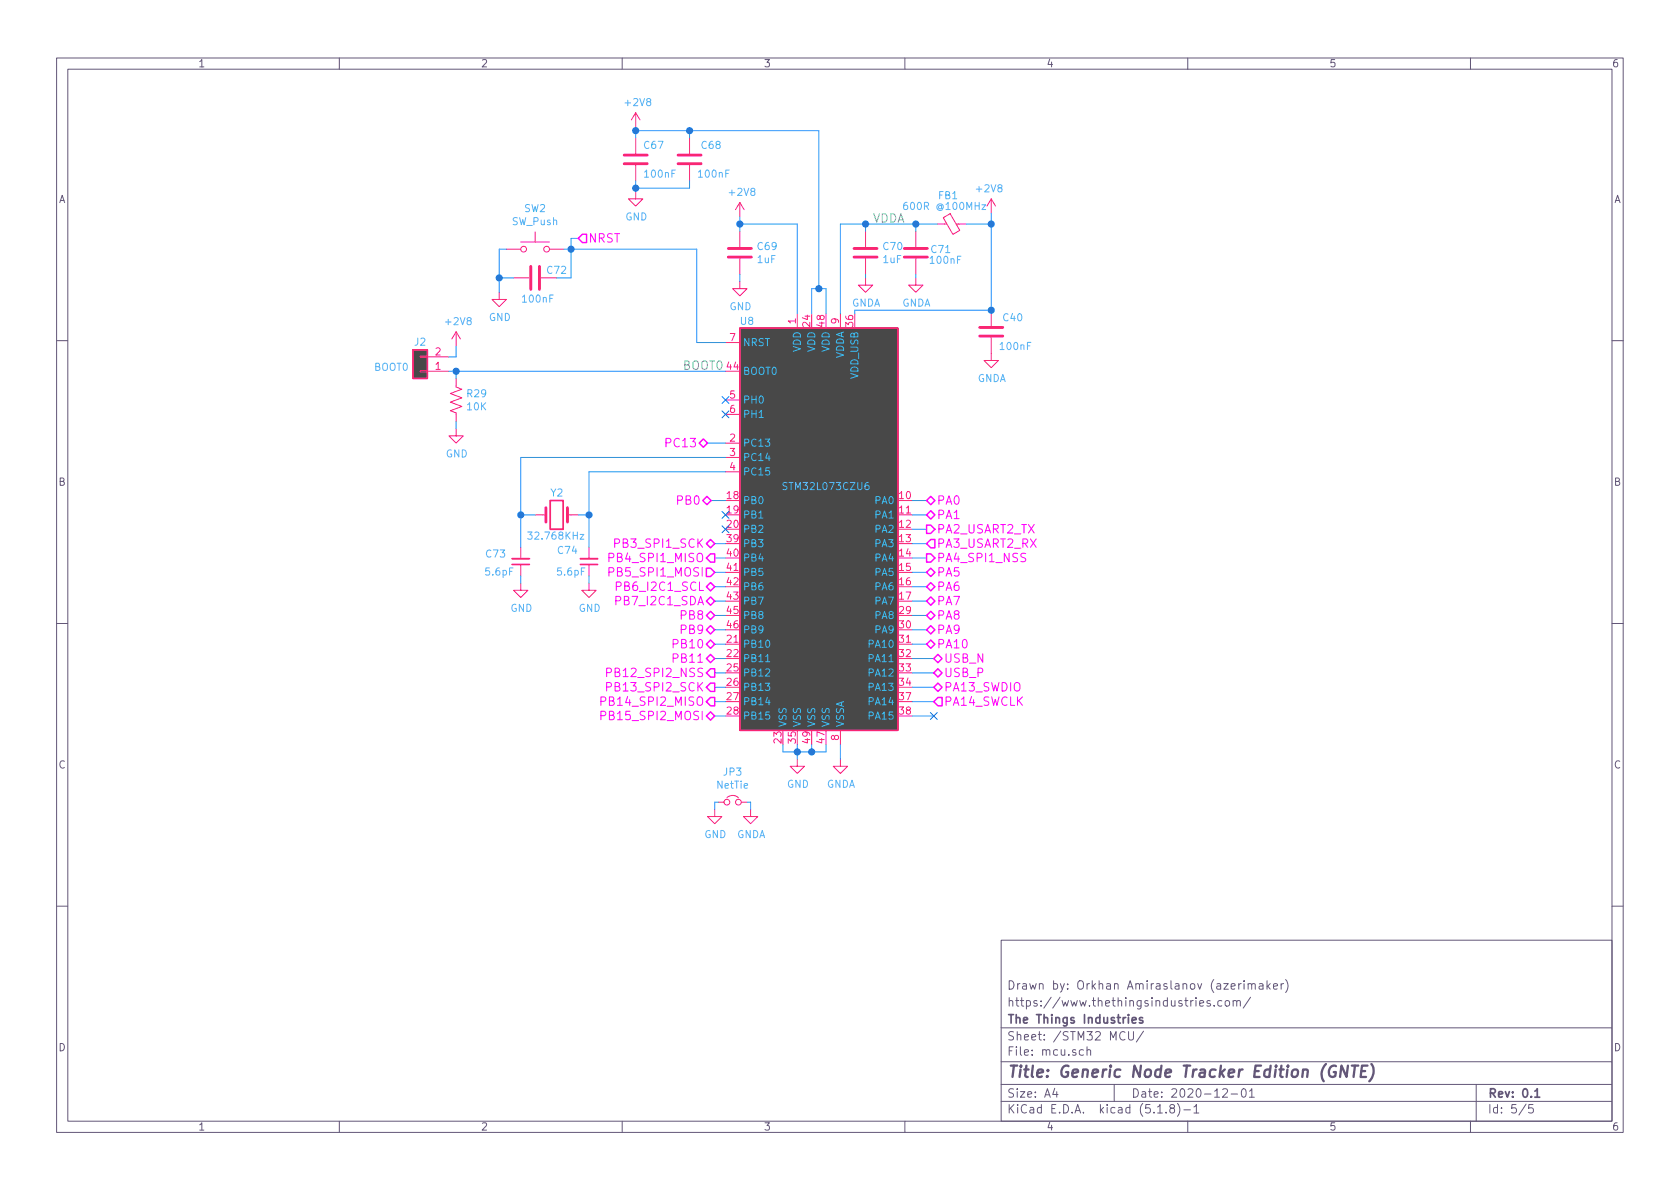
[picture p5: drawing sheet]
EESchema Schematic File Version 4
EELAYER 30 0
EELAYER END
$Descr A4 11693 8268
encoding utf-8
Sheet 5 5
Title "Generic Node Tracker Edition (GNTE)"
Date "2020-12-01"
Rev "0.1"
Comp "The Things Industries"
Comment1 "https://www.thethingsindustries.com/"
Comment2 "Drawn by: Orkhan Amiraslanov (azerimaker)"
Comment3 ""
Comment4 ""
$EndDescr
$Comp
L lr1110-lib:STM32L073CZUx U?
U 1 1
P 5750 3675
AR Path="/5EA70AC3/5FFDE241" Ref="U?"  Part="1" 
AR Path="/5FFDD0F8/5FFDE241" Ref="U8"  Part="1" 
F 0 "U8" H 5200 5125 50  0000 C CNN
F 1 "STM32L073CZU6" H 5750 3975 50  0000 C CNN
F 2 "Package_DFN_QFN:QFN-48-1EP_7x7mm_P0.5mm_EP5.45x5.45mm" H 5150 2275 50  0001 R CNN
F 3 "http://www.st.com/st-web-ui/static/active/en/resource/technical/document/datasheet/DM00141036.pdf" H 5750 3675 50  0001 C CNN
F 4 "STM32L073CZU6" H 5750 3675 50  0001 C CNN "MPN"
	1    5750 3675
	1    0    0    -1  
$EndComp
$Comp
L Device:C C69
U 1 1
P 5150 1750
F 0 "C69" H 5265 1796 50  0000 L CNN
F 1 "1uF" H 5265 1705 50  0000 L CNN
F 2 "Capacitor_SMD:C_0402_1005Metric" H 5188 1600 50  0001 C CNN
F 3 "~" H 5150 1750 50  0001 C CNN
F 4 "CL05A105KQ5NNNC" H 5150 1750 50  0001 C CNN "MPN"
	1    5150 1750
	1    0    0    -1  
$EndComp
$Comp
L Device:C C71
U 1 1
P 6375 1750
F 0 "C71" H 6125 1775 50  0000 L CNN
F 1 "100nF" H 6050 1700 50  0000 L CNN
F 2 "Capacitor_SMD:C_0402_1005Metric" H 6413 1600 50  0001 C CNN
F 3 "~" H 6375 1750 50  0001 C CNN
F 4 "CC0402KRX7R7BB104" H 6375 1750 50  0001 C CNN "MPN"
	1    6375 1750
	-1   0    0    -1  
$EndComp
$Comp
L power:GND #PWR097
U 1 1
P 4975 5625
F 0 "#PWR097" H 4975 5375 50  0001 C CNN
F 1 "GND" H 4980 5452 50  0000 C CNN
F 2 "" H 4975 5625 50  0001 C CNN
F 3 "" H 4975 5625 50  0001 C CNN
	1    4975 5625
	1    0    0    -1  
$EndComp
Wire Wire Line
	5150 1500 5150 1550
Wire Wire Line
	5150 1900 5150 1950
Wire Wire Line
	5550 1550 5150 1550
Connection ~ 5150 1550
Wire Wire Line
	5150 1550 5150 1600
Wire Wire Line
	5650 2175 5650 2000
Wire Wire Line
	5750 2175 5750 2000
Wire Wire Line
	5750 2000 5700 2000
$Comp
L Device:Ferrite_Bead_Small FB?
U 1 1
P 6625 1550
AR Path="/5EA70AC3/5FFF780F" Ref="FB?"  Part="1" 
AR Path="/5FFDD0F8/5FFF780F" Ref="FB1"  Part="1" 
F 0 "FB1" V 6425 1575 50  0000 C CNN
F 1 "600R @100MHz" V 6500 1600 50  0000 C CNN
F 2 "Inductor_SMD:L_0603_1608Metric" V 6555 1550 50  0001 C CNN
F 3 "~" H 6625 1550 50  0001 C CNN
F 4 "BLM18AG601SN1D" V 6625 1550 50  0001 C CNN "MPN"
F 5 "https://lcsc.com/product-detail/Ferrite-Beads_Murata-Electronics-BLM18AG601SN1D_C19330.html" H 6625 1550 50  0001 C CNN "URL"
	1    6625 1550
	0    -1   1    0   
$EndComp
$Comp
L power:+2V8 #PWR085
U 1 1
P 6900 1475
F 0 "#PWR085" H 6900 1325 50  0001 C CNN
F 1 "+2V8" H 6915 1648 50  0000 C CNN
F 2 "" H 6900 1475 50  0001 C CNN
F 3 "" H 6900 1475 50  0001 C CNN
	1    6900 1475
	-1   0    0    -1  
$EndComp
Wire Wire Line
	6900 1475 6900 1550
Wire Wire Line
	6900 1550 6725 1550
Wire Wire Line
	6525 1550 6375 1550
Wire Wire Line
	6375 1550 6375 1600
Wire Wire Line
	6375 1900 6375 1925
Text Label 6075 1550 0    59   ~ 0
VDDA
Wire Wire Line
	5850 1550 5850 2175
Wire Wire Line
	5950 2175 5950 2150
Wire Wire Line
	5950 2150 6900 2150
Wire Wire Line
	6900 2150 6900 1550
Connection ~ 6900 1550
$Comp
L Device:C C70
U 1 1
P 6025 1750
F 0 "C70" H 6140 1796 50  0000 L CNN
F 1 "1uF" H 6140 1705 50  0000 L CNN
F 2 "Capacitor_SMD:C_0402_1005Metric" H 6063 1600 50  0001 C CNN
F 3 "~" H 6025 1750 50  0001 C CNN
F 4 "CL05A105KQ5NNNC" H 6025 1750 50  0001 C CNN "MPN"
	1    6025 1750
	1    0    0    -1  
$EndComp
Connection ~ 6375 1550
Wire Wire Line
	5850 1550 6025 1550
Wire Wire Line
	6025 1600 6025 1550
Connection ~ 6025 1550
Wire Wire Line
	6025 1550 6375 1550
Wire Wire Line
	6025 1900 6025 1925
Wire Wire Line
	5550 1550 5550 2175
Connection ~ 5700 2000
Wire Wire Line
	5700 2000 5650 2000
$Comp
L power:+2V8 #PWR091
U 1 1
P 3175 2400
F 0 "#PWR091" H 3175 2250 50  0001 C CNN
F 1 "+2V8" H 3190 2573 50  0000 C CNN
F 2 "" H 3175 2400 50  0001 C CNN
F 3 "" H 3175 2400 50  0001 C CNN
	1    3175 2400
	1    0    0    -1  
$EndComp
$Comp
L power:+2V8 #PWR083
U 1 1
P 4425 875
F 0 "#PWR083" H 4425 725 50  0001 C CNN
F 1 "+2V8" H 4440 1048 50  0000 C CNN
F 2 "" H 4425 875 50  0001 C CNN
F 3 "" H 4425 875 50  0001 C CNN
	1    4425 875 
	1    0    0    -1  
$EndComp
$Comp
L Device:C C68
U 1 1
P 4800 1100
F 0 "C68" H 4875 1200 50  0000 L CNN
F 1 "100nF" H 4850 1000 50  0000 L CNN
F 2 "Capacitor_SMD:C_0402_1005Metric" H 4838 950 50  0001 C CNN
F 3 "~" H 4800 1100 50  0001 C CNN
F 4 "CC0402KRX7R7BB104" H 4800 1100 50  0001 C CNN "MPN"
	1    4800 1100
	1    0    0    -1  
$EndComp
$Comp
L Device:C C67
U 1 1
P 4425 1100
F 0 "C67" H 4475 1200 50  0000 L CNN
F 1 "100nF" H 4475 1000 50  0000 L CNN
F 2 "Capacitor_SMD:C_0402_1005Metric" H 4463 950 50  0001 C CNN
F 3 "~" H 4425 1100 50  0001 C CNN
F 4 "CC0402KRX7R7BB104" H 4425 1100 50  0001 C CNN "MPN"
	1    4425 1100
	1    0    0    -1  
$EndComp
Wire Wire Line
	4425 875  4425 900 
Wire Wire Line
	5700 900  4800 900 
Wire Wire Line
	5700 900  5700 2000
Connection ~ 4425 900 
Wire Wire Line
	4425 900  4425 950 
Wire Wire Line
	4800 950  4800 900 
Connection ~ 4800 900 
Wire Wire Line
	4800 900  4425 900 
Wire Wire Line
	4425 1250 4425 1300
Wire Wire Line
	4800 1250 4800 1300
Wire Wire Line
	4800 1300 4425 1300
Connection ~ 4425 1300
Wire Wire Line
	4425 1300 4425 1325
$Comp
L power:GNDA #PWR088
U 1 1
P 6375 1925
F 0 "#PWR088" H 6375 1675 50  0001 C CNN
F 1 "GNDA" H 6380 1752 50  0000 C CNN
F 2 "" H 6375 1925 50  0001 C CNN
F 3 "" H 6375 1925 50  0001 C CNN
	1    6375 1925
	1    0    0    -1  
$EndComp
$Comp
L power:GND #PWR084
U 1 1
P 4425 1325
F 0 "#PWR084" H 4425 1075 50  0001 C CNN
F 1 "GND" H 4430 1152 50  0000 C CNN
F 2 "" H 4425 1325 50  0001 C CNN
F 3 "" H 4425 1325 50  0001 C CNN
	1    4425 1325
	1    0    0    -1  
$EndComp
$Comp
L power:GNDA #PWR087
U 1 1
P 6025 1925
F 0 "#PWR087" H 6025 1675 50  0001 C CNN
F 1 "GNDA" H 6030 1752 50  0000 C CNN
F 2 "" H 6025 1925 50  0001 C CNN
F 3 "" H 6025 1925 50  0001 C CNN
	1    6025 1925
	1    0    0    -1  
$EndComp
$Comp
L power:GNDA #PWR098
U 1 1
P 5225 5625
F 0 "#PWR098" H 5225 5375 50  0001 C CNN
F 1 "GNDA" H 5230 5452 50  0000 C CNN
F 2 "" H 5225 5625 50  0001 C CNN
F 3 "" H 5225 5625 50  0001 C CNN
	1    5225 5625
	1    0    0    -1  
$EndComp
$Comp
L power:GND #PWR095
U 1 1
P 5550 5275
F 0 "#PWR095" H 5550 5025 50  0001 C CNN
F 1 "GND" H 5555 5102 50  0000 C CNN
F 2 "" H 5550 5275 50  0001 C CNN
F 3 "" H 5550 5275 50  0001 C CNN
	1    5550 5275
	1    0    0    -1  
$EndComp
$Comp
L power:GNDA #PWR096
U 1 1
P 5850 5275
F 0 "#PWR096" H 5850 5025 50  0001 C CNN
F 1 "GNDA" H 5855 5102 50  0000 C CNN
F 2 "" H 5850 5275 50  0001 C CNN
F 3 "" H 5850 5275 50  0001 C CNN
	1    5850 5275
	1    0    0    -1  
$EndComp
Wire Wire Line
	5850 5175 5850 5275
Wire Wire Line
	5750 5175 5750 5225
Wire Wire Line
	5750 5225 5650 5225
Wire Wire Line
	5550 5225 5550 5175
Wire Wire Line
	5550 5275 5550 5225
Connection ~ 5550 5225
Wire Wire Line
	5650 5175 5650 5225
Connection ~ 5650 5225
Wire Wire Line
	5650 5225 5550 5225
$Comp
L Device:Jumper_NC_Small JP3
U 1 1
P 5100 5575
F 0 "JP3" H 5100 5787 50  0000 C CNN
F 1 "NetTie" H 5100 5696 50  0000 C CNN
F 2 "Jumper:SolderJumper-2_P1.3mm_Bridged2Bar_Pad1.0x1.5mm" H 5100 5575 50  0001 C CNN
F 3 "~" H 5100 5575 50  0001 C CNN
F 4 "DNM" H 5100 5575 50  0001 C CNN "MPN"
	1    5100 5575
	1    0    0    -1  
$EndComp
Wire Wire Line
	5000 5575 4975 5575
Wire Wire Line
	4975 5575 4975 5625
Wire Wire Line
	5200 5575 5225 5575
Wire Wire Line
	5225 5575 5225 5625
$Comp
L Switch:SW_Push SW2
U 1 1
P 3725 1725
F 0 "SW2" H 3725 2010 50  0000 C CNN
F 1 "SW_Push" H 3725 1919 50  0000 C CNN
F 2 "node-lib-v1:SW_SPST_SKSHABE010" H 3725 1925 50  0001 C CNN
F 3 "~" H 3725 1925 50  0001 C CNN
	1    3725 1725
	1    0    0    -1  
$EndComp
$Comp
L Device:C C72
U 1 1
P 3725 1925
F 0 "C72" V 3775 2000 50  0000 L CNN
F 1 "100nF" V 3575 1825 50  0000 L CNN
F 2 "Capacitor_SMD:C_0402_1005Metric" H 3763 1775 50  0001 C CNN
F 3 "~" H 3725 1925 50  0001 C CNN
F 4 "CC0402KRX7R7BB104" H 3725 1925 50  0001 C CNN "MPN"
	1    3725 1925
	0    1    -1   0   
$EndComp
Wire Wire Line
	4850 1725 3975 1725
Wire Wire Line
	3875 1925 3975 1925
Wire Wire Line
	3975 1925 3975 1725
Connection ~ 3975 1725
Wire Wire Line
	3975 1725 3925 1725
Wire Wire Line
	3475 1925 3475 1725
Wire Wire Line
	3475 1725 3525 1725
Wire Wire Line
	3475 1925 3575 1925
$Comp
L power:GND #PWR090
U 1 1
P 3475 2025
F 0 "#PWR090" H 3475 1775 50  0001 C CNN
F 1 "GND" H 3480 1852 50  0000 C CNN
F 2 "" H 3475 2025 50  0001 C CNN
F 3 "" H 3475 2025 50  0001 C CNN
	1    3475 2025
	1    0    0    -1  
$EndComp
Wire Wire Line
	3475 2025 3475 1925
Connection ~ 3475 1925
$Comp
L Connector_Generic:Conn_01x02 J2
U 1 1
P 2925 2575
F 0 "J2" H 2925 2375 50  0000 C CNN
F 1 "BOOT0" H 3125 2550 50  0000 C CNN
F 2 "Connector_PinHeader_1.27mm:PinHeader_1x02_P1.27mm_Vertical" H 2925 2575 50  0001 C CNN
F 3 "~" H 2925 2575 50  0001 C CNN
F 4 "DNM" H 2925 2575 50  0001 C CNN "MPN"
	1    2925 2575
	-1   0    0    1   
$EndComp
Wire Wire Line
	4850 1725 4850 2375
Wire Wire Line
	4850 2375 5050 2375
Wire Wire Line
	3175 2400 3175 2475
Wire Wire Line
	3175 2475 3125 2475
$Comp
L Device:R_US R29
U 1 1
P 3175 2775
F 0 "R29" H 3243 2821 50  0000 L CNN
F 1 "10K" H 3243 2730 50  0000 L CNN
F 2 "Resistor_SMD:R_0402_1005Metric" V 3215 2765 50  0001 C CNN
F 3 "~" H 3175 2775 50  0001 C CNN
	1    3175 2775
	1    0    0    -1  
$EndComp
Wire Wire Line
	3175 2625 3175 2575
Connection ~ 3175 2575
Wire Wire Line
	3175 2575 3125 2575
$Comp
L power:GND #PWR092
U 1 1
P 3175 2975
F 0 "#PWR092" H 3175 2725 50  0001 C CNN
F 1 "GND" H 3180 2802 50  0000 C CNN
F 2 "" H 3175 2975 50  0001 C CNN
F 3 "" H 3175 2975 50  0001 C CNN
	1    3175 2975
	1    0    0    -1  
$EndComp
Wire Wire Line
	3175 2925 3175 2975
$Comp
L power:+2V8 #PWR086
U 1 1
P 5150 1500
F 0 "#PWR086" H 5150 1350 50  0001 C CNN
F 1 "+2V8" H 5165 1673 50  0000 C CNN
F 2 "" H 5150 1500 50  0001 C CNN
F 3 "" H 5150 1500 50  0001 C CNN
	1    5150 1500
	1    0    0    -1  
$EndComp
Wire Wire Line
	4025 3575 4100 3575
Wire Wire Line
	4100 3575 4100 3800
$Comp
L power:GND #PWR?
U 1 1
P 4100 4050
AR Path="/5EA70AC3/60040D33" Ref="#PWR?"  Part="1" 
AR Path="/5FFDD0F8/60040D33" Ref="#PWR094"  Part="1" 
F 0 "#PWR094" H 4100 3800 50  0001 C CNN
F 1 "GND" H 4105 3877 50  0000 C CNN
F 2 "" H 4100 4050 50  0001 C CNN
F 3 "" H 4100 4050 50  0001 C CNN
	1    4100 4050
	1    0    0    -1  
$EndComp
Wire Wire Line
	4100 4000 4100 4050
Connection ~ 4100 3575
Wire Wire Line
	3625 4000 3625 4050
Wire Wire Line
	3725 3575 3625 3575
$Comp
L power:GND #PWR?
U 1 1
P 3625 4050
AR Path="/5EA70AC3/60040D3F" Ref="#PWR?"  Part="1" 
AR Path="/5FFDD0F8/60040D3F" Ref="#PWR093"  Part="1" 
F 0 "#PWR093" H 3625 3800 50  0001 C CNN
F 1 "GND" H 3630 3877 50  0000 C CNN
F 2 "" H 3625 4050 50  0001 C CNN
F 3 "" H 3625 4050 50  0001 C CNN
	1    3625 4050
	1    0    0    -1  
$EndComp
$Comp
L Device:Crystal Y?
U 1 1
P 3875 3575
AR Path="/5EA70AC3/60040D47" Ref="Y?"  Part="1" 
AR Path="/5FFDD0F8/60040D47" Ref="Y2"  Part="1" 
F 0 "Y2" H 3825 3425 50  0000 L CNN
F 1 "32.768KHz" H 3675 3725 50  0000 L CNN
F 2 "node-lib-v1:Crystal_SMD_NX2012SA_32.768KHz" H 3875 3575 50  0001 C CNN
F 3 "~" H 3875 3575 50  0001 C CNN
F 4 "X1A000061002100" V 3875 3575 50  0001 C CNN "MPN"
F 5 "https://lcsc.com/product-detail/SMD-Crystal-Resonators_Seiko-Epson_X1A000061002100_Seiko-Epson-X1A000061002100_C255767.html" H 3875 3575 50  0001 C CNN "URL"
	1    3875 3575
	-1   0    0    1   
$EndComp
$Comp
L Device:C_Small C?
U 1 1
P 4100 3900
AR Path="/5EA70AC3/60040D4F" Ref="C?"  Part="1" 
AR Path="/5FFDD0F8/60040D4F" Ref="C74"  Part="1" 
F 0 "C74" H 3950 3825 50  0000 C CNN
F 1 "5.6pF" H 3975 3975 50  0000 C CNN
F 2 "Capacitor_SMD:C_0402_1005Metric" H 4100 3900 50  0001 C CNN
F 3 "~" H 4100 3900 50  0001 C CNN
F 4 "CC0402BRNPO9BN5R6" H 4100 3900 50  0001 C CNN "MPN"
F 5 "https://lcsc.com/product-detail/Multilayer-Ceramic-Capacitors-MLCC-SMD-SMT_YAGEO-CC0402BRNPO9BN5R6_C505468.html" H 4100 3900 50  0001 C CNN "URL"
	1    4100 3900
	1    0    0    1   
$EndComp
$Comp
L Device:C_Small C?
U 1 1
P 3625 3900
AR Path="/5EA70AC3/60040D57" Ref="C?"  Part="1" 
AR Path="/5FFDD0F8/60040D57" Ref="C73"  Part="1" 
F 0 "C73" H 3450 3850 50  0000 C CNN
F 1 "5.6pF" H 3475 3975 50  0000 C CNN
F 2 "Capacitor_SMD:C_0402_1005Metric" H 3625 3900 50  0001 C CNN
F 3 "~" H 3625 3900 50  0001 C CNN
F 4 "CC0402BRNPO9BN5R6" H 3625 3900 50  0001 C CNN "MPN"
F 5 "https://lcsc.com/product-detail/Multilayer-Ceramic-Capacitors-MLCC-SMD-SMT_YAGEO-CC0402BRNPO9BN5R6_C505468.html" H 3625 3900 50  0001 C CNN "URL"
	1    3625 3900
	1    0    0    1   
$EndComp
Connection ~ 3625 3575
Wire Wire Line
	3625 3575 3625 3800
Wire Wire Line
	4100 3275 4100 3575
Wire Wire Line
	3625 3175 3625 3575
Text HLabel 4925 3075 0    59   BiDi ~ 0
PC13
Wire Wire Line
	4925 3075 5050 3075
NoConn ~ 5050 2875
NoConn ~ 5050 2775
Text HLabel 6500 4775 2    59   BiDi ~ 0
PA13_SWDIO
Text HLabel 6500 4875 2    59   Input ~ 0
PA14_SWCLK
Text HLabel 4025 1650 2    59   Input ~ 0
NRST
Wire Wire Line
	4025 1650 3975 1650
Wire Wire Line
	3975 1650 3975 1725
Wire Wire Line
	6500 4775 6350 4775
Wire Wire Line
	6350 4875 6500 4875
Wire Wire Line
	5050 3775 4975 3775
Text HLabel 6500 4575 2    59   BiDi ~ 0
USB_N
Text HLabel 6500 4675 2    59   BiDi ~ 0
USB_P
Wire Wire Line
	6500 4575 6350 4575
Wire Wire Line
	6500 4675 6350 4675
Text HLabel 6450 3675 2    59   Output ~ 0
PA2_USART2_TX
Text HLabel 4975 3775 0    59   BiDi ~ 0
PB3_SPI1_SCK
Text HLabel 6450 3775 2    59   Input ~ 0
PA3_USART2_RX
Wire Wire Line
	6450 3675 6350 3675
Wire Wire Line
	6450 3775 6350 3775
Text HLabel 4975 3875 0    59   Output ~ 0
PB4_SPI1_MISO
Wire Wire Line
	4975 3875 5050 3875
Text HLabel 4975 3975 0    59   Input ~ 0
PB5_SPI1_MOSI
Wire Wire Line
	4975 3975 5050 3975
Text HLabel 6450 3875 2    59   Output ~ 0
PA4_SPI1_NSS
Wire Wire Line
	6350 3875 6450 3875
Wire Wire Line
	4100 3275 5050 3275
Wire Wire Line
	3625 3175 5050 3175
Text HLabel 4975 4075 0    59   BiDi ~ 0
PB6_I2C1_SCL
Wire Wire Line
	4975 4075 5050 4075
Text HLabel 4975 4175 0    59   BiDi ~ 0
PB7_I2C1_SDA
Wire Wire Line
	4975 4175 5050 4175
Text HLabel 4975 4975 0    59   BiDi ~ 0
PB15_SPI2_MOSI
Text HLabel 4975 4875 0    59   Output ~ 0
PB14_SPI2_MISO
Text HLabel 4975 4775 0    59   Output ~ 0
PB13_SPI2_SCK
Text HLabel 4975 4675 0    59   Output ~ 0
PB12_SPI2_NSS
Wire Wire Line
	5050 4675 4975 4675
Wire Wire Line
	4975 4775 5050 4775
Wire Wire Line
	5050 4875 4975 4875
Wire Wire Line
	4975 4975 5050 4975
Text HLabel 4950 3475 0    59   BiDi ~ 0
PB0
Text HLabel 6450 4075 2    59   BiDi ~ 0
PA6
Text HLabel 6450 4175 2    59   BiDi ~ 0
PA7
Wire Wire Line
	4950 3475 5050 3475
Wire Wire Line
	6450 4075 6350 4075
Wire Wire Line
	6350 4175 6450 4175
Text HLabel 4975 4275 0    59   BiDi ~ 0
PB8
Text HLabel 4975 4375 0    59   BiDi ~ 0
PB9
Text HLabel 4975 4475 0    59   BiDi ~ 0
PB10
Text HLabel 4975 4575 0    59   BiDi ~ 0
PB11
Wire Wire Line
	4975 4275 5050 4275
Wire Wire Line
	5050 4375 4975 4375
Wire Wire Line
	4975 4475 5050 4475
Wire Wire Line
	5050 4575 4975 4575
Text HLabel 6450 3975 2    59   BiDi ~ 0
PA5
Wire Wire Line
	6450 3975 6350 3975
Text HLabel 6450 4275 2    59   BiDi ~ 0
PA8
Wire Wire Line
	6450 4275 6350 4275
Text HLabel 6450 4375 2    59   BiDi ~ 0
PA9
Text HLabel 6450 4475 2    59   BiDi ~ 0
PA10
Wire Wire Line
	6450 4375 6350 4375
Wire Wire Line
	6350 4475 6450 4475
Text HLabel 6450 3475 2    59   BiDi ~ 0
PA0
Text HLabel 6450 3575 2    59   BiDi ~ 0
PA1
Wire Wire Line
	6450 3475 6350 3475
Wire Wire Line
	6350 3575 6450 3575
Wire Wire Line
	6500 4975 6350 4975
NoConn ~ 6500 4975
Wire Wire Line
	3175 2575 5050 2575
NoConn ~ 5050 3675
Text Label 4750 2575 0    59   ~ 0
BOOT0
$Comp
L power:GNDA #PWR08
U 1 1
P 6900 2450
F 0 "#PWR08" H 6900 2200 50  0001 C CNN
F 1 "GNDA" H 6905 2277 50  0000 C CNN
F 2 "" H 6900 2450 50  0001 C CNN
F 3 "" H 6900 2450 50  0001 C CNN
	1    6900 2450
	1    0    0    -1  
$EndComp
$Comp
L Device:C C40
U 1 1
P 6900 2300
F 0 "C40" H 6975 2400 50  0000 L CNN
F 1 "100nF" H 6950 2200 50  0000 L CNN
F 2 "Capacitor_SMD:C_0402_1005Metric" H 6938 2150 50  0001 C CNN
F 3 "~" H 6900 2300 50  0001 C CNN
F 4 "CC0402KRX7R7BB104" H 6900 2300 50  0001 C CNN "MPN"
	1    6900 2300
	1    0    0    -1  
$EndComp
Connection ~ 6900 2150
$Comp
L power:GND #PWR089
U 1 1
P 5150 1950
F 0 "#PWR089" H 5150 1700 50  0001 C CNN
F 1 "GND" H 5155 1777 50  0000 C CNN
F 2 "" H 5150 1950 50  0001 C CNN
F 3 "" H 5150 1950 50  0001 C CNN
	1    5150 1950
	1    0    0    -1  
$EndComp
Wire Wire Line
	5450 5175 5450 5225
Wire Wire Line
	5450 5225 5550 5225
NoConn ~ 5050 3575
$EndSCHEMATC
